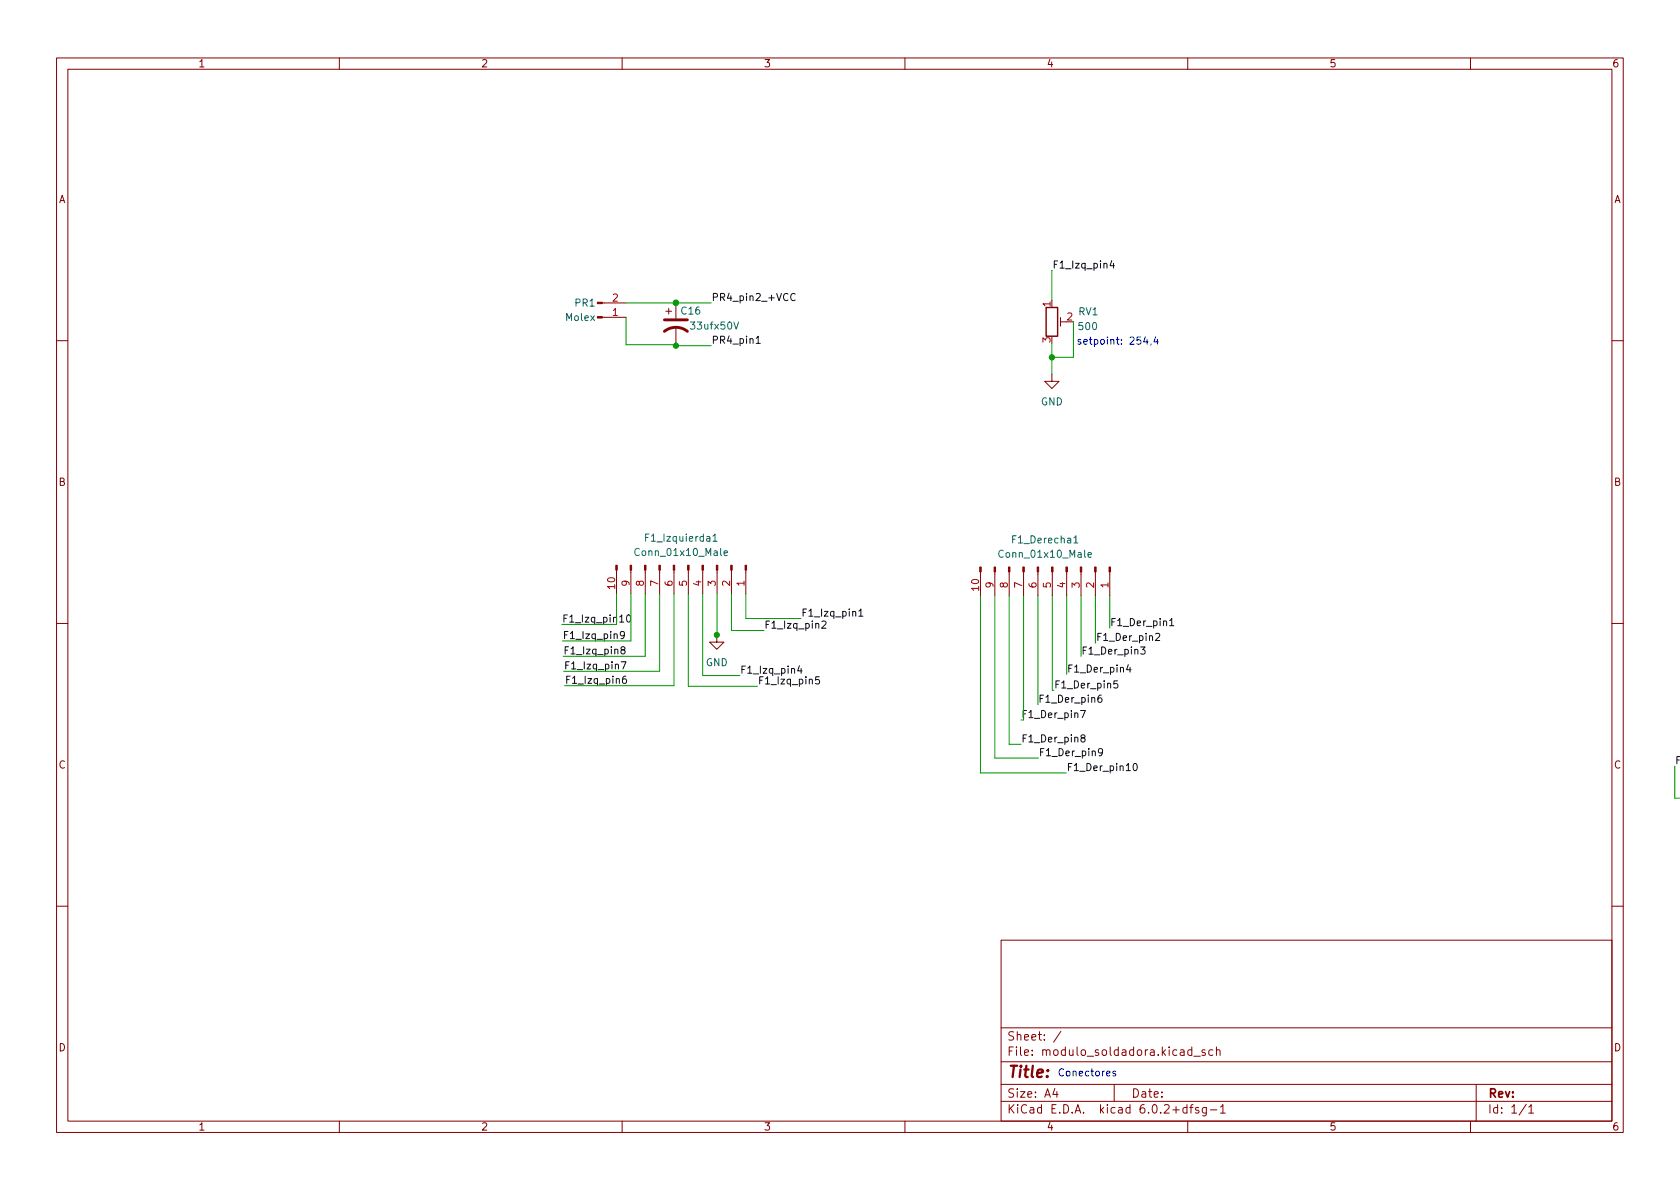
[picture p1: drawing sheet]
<svg xmlns="http://www.w3.org/2000/svg" width="297mm" height="210mm" viewBox="0 0 297 210" stroke-linecap="round" stroke-linejoin="round" font-family="sans-serif">
<g fill="none" stroke="#840000" stroke-width=".18">
<path d="M10 10.2h277v190.1h-277zM12 12.2h273v186.1h-273zM60 10.2v2M110 10.2v2M160 10.2v2M210 10.2v2M260 10.2v2M106.5 53.6h4.2M106.5 56.1h4.2M117.7 55h1M118.2 54.5v1M119.5 53.5v2.8"/>
<path d="M119.5 57.8v3.3M187.5 56.2v1.5M187.5 56.9h1M10 60.2h2M186 66.2v1.2h1.3l-1.3 1.3-1.3-1.3h1.3M285 60.2h2M10 110.2h2M109 100.8v4.2M111.5 100.8v4.2M114.1 100.8v4.2M116.6 100.8v4.2M119.2 100.8v4.2"/>
<path d="M121.7 100.8v4.2M124.2 100.8v4.2M126.7 112.3v1.2h1.3l-1.3 1.3-1.2-1.3h1.2M126.8 100.8v4.2M129.3 100.8v4.2M131.9 100.8v4.2M173.4 101.1v4.2M175.9 101.1v4.2M178.4 101.1v4.2M181 101.1v4.2M183.5 101.1v4.2M186.1 101.1v4.2"/>
<path d="M188.6 101.1v4.2M191.1 101.1v4.2M193.7 101.1v4.2M196.2 101.1v4.2M285 110.2h2M10 160.2h2M177 166.3h108v32h-108zM285 160.2h2M60 198.3v2M110 198.3v2M160 198.3v2M177 194.8h108"/>
<path d="M177 191.8h108M177 187.8h108M177 181.8h108M186.5 192.5l-.4 1h1M186.9 193v1M187.6 182.4l-1.3 1.9M197 191.8v3M209.9 195.9l-.5-.1-.3 .3v.4l.2 .3h.6M209.9 195.3v1.5M210 198.3v2M210.4 195.8h.5M210.7 185.7l-.4-.1-.3 .3v.4l.1 .3h.6"/>
<path d="M210.7 185.1v1.5M210.9 195.3l-.3 .2v1.3M211.1 186.8h1.1M211.9 195.9l-.3-.1-.2 .2v.3l.5 .1v.4h-.5M213.1 185.7l-.4-.1-.2 .2 .1 .3 .5 .1v.4h-.6M213.3 195.8v1.2l-.3 .3h-.4M213.3 195.9l-.4-.1-.3 .3v.4l.1 .3h.6M214 196.3h1.1M214.4 185.7l-.4-.1-.3 .3v.4l.2 .3h.5M215.1 185.8l.2-.2 .3 .1 .1 .9M215.1 185.1v1.5M215.8 195.8l.4-.5v1.5"/>
<path d="M215.8 196.8h.8M260 198.3v2M261 191.8v6.5M269.9 195.3l-1.3 1.9M270.3 195.8l.4-.5v1.5M270.3 196.8h.9"/>
</g>
<path d="M185 54.4h2v5.1h-2z" fill="none" stroke="#840000" stroke-width=".25"/>
<g fill="#840000" stroke="#840000" stroke-width=".18">
<path d="M108.9 100h.2v.8h-.2z"/>
<path d="M111.4 100h.3v.8h-.3z"/>
<path d="M114 100h.2v.8h-.2z"/>
<path d="M116.5 100h.3v.8h-.3z"/>
<path d="M119 100h.3v.8h-.3z"/>
<path d="M121.6 100h.2v.8h-.2z"/>
<path d="M124.1 100h.3v.8h-.3z"/>
<path d="M126.7 100h.2v.8h-.2z"/>
<path d="M129.2 100h.3v.8h-.3z"/>
<path d="M131.7 100h.3v.8h-.3z"/>
<path d="M105.6 53.4h.9v.3h-.9z"/>
<path d="M105.6 56h.9v.2h-.9z"/>
<path d="M173.2 100.3h.3v.8h-.3z"/>
<path d="M175.8 100.3h.2v.8h-.2z"/>
<path d="M178.3 100.3h.3v.8h-.3z"/>
<path d="M180.8 100.3h.3v.8h-.3z"/>
<path d="M183.4 100.3h.2v.8h-.2z"/>
<path d="M185.9 100.3h.3v.8h-.3z"/>
<path d="M188.5 100.3h.2v.8h-.2z"/>
<path d="M191 100.3h.3v.8h-.3z"/>
<path d="M193.5 100.3h.3v.8h-.3z"/>
<path d="M196.1 100.3h.2v.8h-.2z"/>
</g>
<path d="M129.7 56.9l.5 1.3 .4-1.3M126.1 94.8l.3-.4v1.3M126.1 95.7h.7M128 97.8l.6-.1v-.2l-.4-.1-.2 .2 .1 .6h.5M189.9 96h.7M192.4 98.1l.6-.1-.1-.2-.3-.1-.2 .2v.6h.5" fill="none" stroke="#006464" stroke-width=".18"/>
<path d="M117.5 58.6a3.3 3.3 0 0 1 4 0M117.5 56.6h4" fill="none" stroke="#840000" stroke-width=".51"/>
<g fill="none" stroke="#0f0f0f" stroke-width=".18">
<path d="M133.7 59.8l.4-.3v1.2M140.6 52a.6 .6 0 0 0-.8 .4 .6 .6 0 0 0 .5 .8l.3-.2M196.6 46.1l-.3 .9h.8M196.9 46.6v.8M133.7 60.7h.7M109.8 117h.9l-.6 1.3M110 114.9l-.2-.2v-.2l.2-.1h.4l.1 .2v.2l-.6 .2-.1 .2v.3l.2 .1h.3l.2-.2v-.2l-.2-.3M110.4 112.2l-.2 .2h-.3l-.2-.2 .1-.5h.4l.1 .1a.84 .84 0 0 1-.3 1.1h-.2M110.7 119.6h-.4a.85 .85 0 0 0 0 1.2l.4-.1 .1-.4-.3-.2h-.3l-.1 .2M110.9 108.9l.2-.2a.68 .68 0 0 1 .4 .7 .68 .68 0 0 1-.4 .6l-.2-.1-.1-.4zM141.3 117.7l-.3 .9h.8M141.6 118.2v.9"/>
<path d="M144.8 119.7h-.6v.6l.2-.1h.4l.1 .2-.1 .4-.1 .1-.5-.1M145.3 109.9l.5-.1 .2 .4-.7 .9h.7M151.9 108.1l.3-.4v1.3M151.9 109h.7M199.5 117.5l-.3 .9h.8M199.8 118v.9M201.7 114.4h.8l-.5 .5 .4 .1v.6l-.2 .1-.5-.1M204.3 112.1l.5-.1 .3 .4-.8 .9h.8M206.8 109.7l.4-.3v1.2M206.8 110.6h.7M191.1 125.6h.8l-.5 1.3M191.4 130.5l-.3-.3 .1-.1 .2-.2 .3 .1 .1 .2v.2l-.6 .1-.1 .2v.3l.3 .2h.3l.1-.2v-.4l-.2-.1"/>
<path d="M194.7 122.9l-.3 .1a.86 .86 0 0 0 0 1.2l.4-.1v-.5l-.2-.2-.4 .1-.1 .1M194.9 132.9l-.2 .3h-.3l-.2-.3 .1-.5h.4l.2 .1a.84 .84 0 0 1-.3 1.1h-.3M197.6 120.4h-.6l-.1 .6 .2-.1h.4l.1 .2v.4l-.2 .2-.5-.2M200.5 135.1l.1-.1a.68 .68 0 0 1 .5 .6 .68 .68 0 0 1-.5 .7 .84 .84 0 0 1-.1-1.2z"/>
</g>
<path d="M202.5 59.5l-.3 .9h.8M204.3 59.5l-.3 .9h.8M202.8 60v.9M203.5 60.8l-.1 .3M204.6 60v.9M197.2 189.5l-.3-.1-.2 .2 .1 .2 .4 .1v.3h-.5" fill="none" stroke="#0000c2" stroke-width=".18"/>
<g fill="none" stroke="#009600" stroke-width=".18">
<path d="M110.7 53.6h15.1M110.7 56.1v4.9h8.8v.1h6.3M119.5 53.5v.1M186 47.8v5.3M189.8 56.9v6.3h-3.8M186 60.7v5.5M109 105v5.4h-9.7M111.5 105v8.3h-12.1M114.1 105v11.1h-14.6M116.6 105v13.7h-16.9M119.2 105v16.3h-19.4M121.7 105v16.4h12.2"/>
<path d="M124.2 105v14.5h6.6M126.8 105l-.1 7.3M129.3 105v6.5h5.8M131.9 105v4.4h9.7M173.4 105.3v31.4h15.1M175.9 105.3v28.8h7.7M178.4 105.3v26.3h2.1M181 105.3v22M183.5 105.3v19.3M186.1 105.3v16.8M188.6 105.3v14M191.1 105.3v10.8"/>
<path d="M193.7 105.3v8.4M196.2 105.3v5.8M296.1 135.5v5.6h1"/>
</g>
<g fill="#009600" stroke="#009600" stroke-width=".18">
<circle cx="186" cy="63.2" r=".46"/>
<circle cx="126.7" cy="112.3" r=".46"/>
<circle cx="119.5" cy="61.1" r=".46"/>
<circle cx="119.5" cy="53.6" r=".46"/>
<circle cx="119.5" cy="53.5" r=".46"/>
</g>
<text font-size="2.8" fill="#840000" x="178" y="190.6">Title:</text>
<g font-size="2.1" fill="#840000">
<text x="178" y="184">Sheet: /</text>
<text x="178" y="186.7">File: modulo_soldadora.kicad_sch</text>
<text x="178" y="196.9">KiCad E.D.A. kicad 6.0.2+dfsg-1</text>
<text x="178" y="194.1">Size: A4</text>
<text x="200" y="194.1">Date:</text>
<text x="263" y="194.1">Rev:</text>
<text x="263" y="196.9">Id: 1/1</text>
</g>
<g font-size="1.8" fill="#840000">
<text x="35" y="11.9">1</text>
<text x="85" y="11.9">2</text>
<text x="135" y="11.9">3</text>
<text x="185" y="11.9">4</text>
<text x="235" y="11.9">5</text>
<text x="285" y="11.9">6</text>
<text x="10.3" y="35.9">A</text>
<text x="285.3" y="35.9">A</text>
<text x="10.3" y="85.9">B</text>
<text x="285.3" y="85.9">B</text>
<text x="10.3" y="135.9">C</text>
<text x="285.3" y="135.9">C</text>
<text x="10.3" y="185.9">D</text>
<text x="285.3" y="185.9">D</text>
<text x="35" y="199.9">1</text>
<text x="85" y="199.9">2</text>
<text x="135" y="199.9">3</text>
<text x="185" y="199.9">4</text>
<text x="235" y="199.9">5</text>
<text x="285" y="199.9">6</text>
</g>
<g font-size="1.8" fill="#009600">
<text x="186" y="47.5">F1_Izq_pin4</text>
<text x="193.7" y="113.3">F1_Der_pin2</text>
<text x="186.3" y="121.7">F1_Der_pin5</text>
<text x="180.5" y="127">F1_Der_pin7</text>
</g>
<g font-size="1.8" fill="#a90000">
<text x="108.3" y="53.3">2</text>
<text x="108.3" y="55.9">1</text>
<text x="185.7" y="54.2" transform="rotate(-90 185.7 54.2)">1</text>
<text x="188.7" y="56.7">2</text>
<text x="185.7" y="60.6" transform="rotate(-90 185.7 60.6)">3</text>
<text x="108.8" y="104.1" transform="rotate(-90 108.8 104.1)">10</text>
<text x="111.3" y="103.6" transform="rotate(-90 111.3 103.6)">9</text>
<text x="113.8" y="103.6" transform="rotate(-90 113.8 103.6)">8</text>
<text x="116.4" y="103.6" transform="rotate(-90 116.4 103.6)">7</text>
<text x="118.9" y="103.6" transform="rotate(-90 118.9 103.6)">6</text>
<text x="121.5" y="103.6" transform="rotate(-90 121.5 103.6)">5</text>
<text x="124" y="103.6" transform="rotate(-90 124 103.6)">4</text>
<text x="126.5" y="103.6" transform="rotate(-90 126.5 103.6)">3</text>
<text x="129.1" y="103.6" transform="rotate(-90 129.1 103.6)">2</text>
<text x="131.6" y="103.6" transform="rotate(-90 131.6 103.6)">1</text>
<text x="173.1" y="104.4" transform="rotate(-90 173.1 104.4)">10</text>
<text x="175.6" y="103.9" transform="rotate(-90 175.6 103.9)">9</text>
<text x="178.2" y="103.9" transform="rotate(-90 178.2 103.9)">8</text>
<text x="180.7" y="103.9" transform="rotate(-90 180.7 103.9)">7</text>
<text x="183.3" y="103.9" transform="rotate(-90 183.3 103.9)">6</text>
<text x="185.8" y="103.9" transform="rotate(-90 185.8 103.9)">5</text>
<text x="188.3" y="103.9" transform="rotate(-90 188.3 103.9)">4</text>
<text x="190.9" y="103.9" transform="rotate(-90 190.9 103.9)">3</text>
<text x="193.4" y="103.9" transform="rotate(-90 193.4 103.9)">2</text>
<text x="196" y="103.9" transform="rotate(-90 196 103.9)">1</text>
</g>
<g font-size="1.8" fill="#0f0f0f">
<text x="125.8" y="53.2">PR4_pin2_+VCC</text>
<text x="125.8" y="60.8">PR4_pin1</text>
<text x="99.3" y="110.1">F1_Izq_pin10</text>
<text x="99.4" y="113">F1_Izq_pin9</text>
<text x="135.1" y="111.2">F1_Izq_pin2</text>
<text x="141.6" y="109">F1_Izq_pin1</text>
<text x="196.2" y="110.7">F1_Der_pin1</text>
<text x="99.5" y="115.7">F1_Izq_pin8</text>
<text x="99.7" y="118.4">F1_Izq_pin7</text>
<text x="130.8" y="119.1">F1_Izq_pin4</text>
<text x="188.6" y="118.9">F1_Der_pin4</text>
<text x="191.1" y="115.7">F1_Der_pin3</text>
<text x="99.8" y="120.9">F1_Izq_pin6</text>
<text x="133.9" y="121">F1_Izq_pin5</text>
<text x="183.5" y="124.3">F1_Der_pin6</text>
<text x="180.5" y="131.3">F1_Der_pin8</text>
<text x="183.6" y="133.7">F1_Der_pin9</text>
<text x="188.5" y="136.3">F1_Der_pin10</text>
<text x="296.1" y="135.1">F1</text>
</g>
<g font-size="1.8" fill="#006464">
<text x="100.1" y="56.7">Molex</text>
<text x="101.7" y="54.2">PR1</text>
<text x="120.5" y="55.6">C16</text>
<text x="122.4" y="58.3">33ufx50V</text>
<text x="190.7" y="55.7">RV1</text>
<text x="190.8" y="58.4">500</text>
<text x="184" y="71.7">GND</text>
<text x="114.5" y="95.8">F1_Izquierda1</text>
<text x="112.8" y="98.3">Conn_01x10_Male</text>
<text x="177.1" y="98.6">Conn_01x10_Male</text>
<text x="179.3" y="96.1">F1_Derecha1</text>
<text x="124.8" y="117.8">GND</text>
</g>
<g font-size="1.8" fill="#0000c2">
<text x="190.3" y="60.9">setpoint: 254,4</text>
<text x="186.9" y="190.3">Conectores</text>
</g>
</svg>
